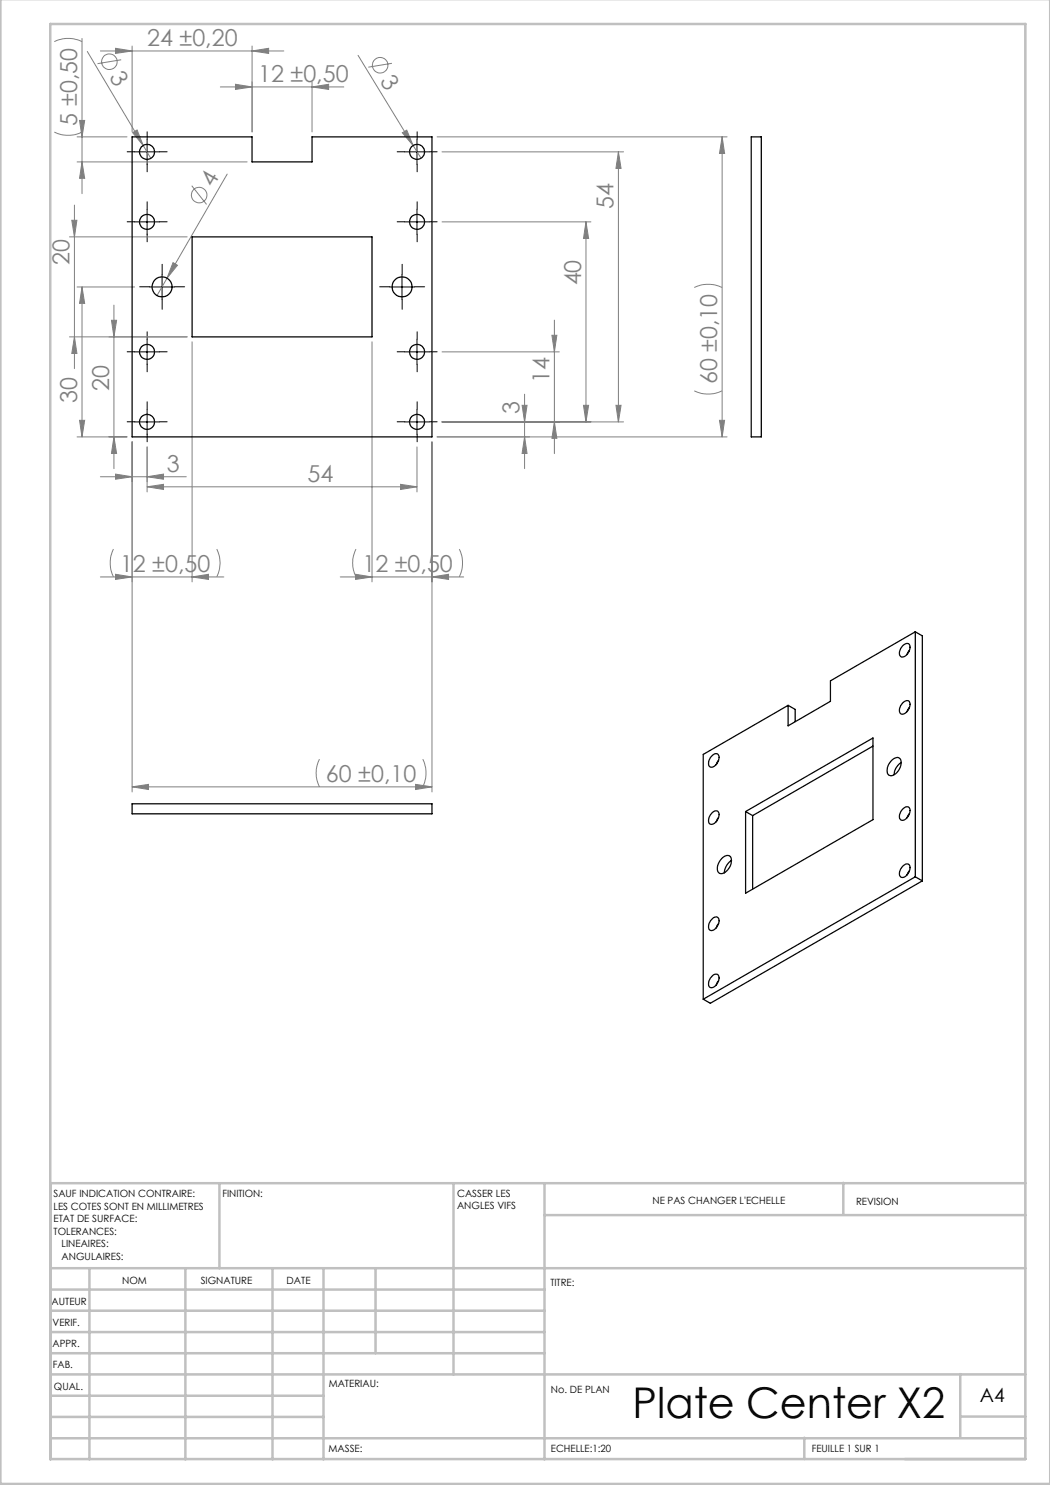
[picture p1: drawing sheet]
<svg xmlns="http://www.w3.org/2000/svg" width="210mm" height="297mm" viewBox="0 0 210 297" stroke-linecap="round" stroke-linejoin="round" font-family="sans-serif">
<g fill="none" stroke="#808080" stroke-width=".2">
<path d="M10.9 8.3a6.4 6.4 0 0 1 5.5 0M16.4 7.7v31M17.5 10.3l11.1 18.8M20.1 10.2h36.7M23.1 9.7l3.3 .5-3.3 .5zM24.2 12l-4.7 .7M26.4 9.2v17.2M44.1 17.4h24.7M47.1 16.9l3.3 .5-3.3 .5zM50.4 10.2l3.3-.5v1zM50.4 9.2v17.2M62.4 16.4v10"/>
<path d="M62.4 17.4l3.3-.5v1zM71.6 11.1l11 18M78.4 12.7l-4.7 .7M10.9 26.4a6.4 6.4 0 0 0 5.5 0M15.4 27.4h10M15.4 32.4h34M15.9 24.1h1l-.5 3.3zM16.4 32.4l.5 3.3h-1zM26.5 26.5l.9-.5 1.2 3.1zM28.6 29.1l1.6 2.6M38.3 37.1l3 3.8M45.4 34.8l-12 20.8"/>
<path d="M80.5 26.6l.9-.6 1.2 3.1zM82.6 29.1l1.6 2.5M87.4 27.4h58M88.4 30.4h36.3M123.7 30.4v54M123.7 30.4l.5 3.3h-1zM144.4 27.4l.5 3.3h-1zM144.4 27.4v60M13.9 47.4h23.5M14.4 44.1h1l-.5 3.3zM14.9 41v32.7M15.4 57.4h11.5"/>
<path d="M16.4 57.4l.5 3.3h-1zM16.4 57.4v30M33.4 55.6l-2 3.5M34.6 52.5l.9 .6-2.1 2.5zM88.4 44.4h29.8M117.2 44.4v40M117.2 44.4l.5 3.3h-1zM138.9 57.5a6.4 6.4 0 0 1 5.5 0M13.9 67.4h23.5M14.9 67.4l.5 3.3h-1zM22.3 64.1h1l-.5 3.3zM22.8 61v32.7"/>
<path d="M38.4 68.4v48M74.4 68.4v48M88.4 70.4h23.5M104.9 78.8v14.9M110.4 67.1h1l-.5 3.3zM110.9 64v26.7M138.9 78.2a6.4 6.4 0 0 0 5.5 0M15.4 87.4h10M15.9 84.1h1l-.5 3.3zM20.1 95.4h17.2M22.8 87.4l.5 3.3h-1zM23.1 94.8l3.3 .6-3.3 .4z"/>
<path d="M26.4 88.4v70M29.4 95.4l3.3-.6v1zM29.4 89.4v9M29.4 97.4h54M29.4 97.4l3.3-.5v1zM80.1 96.9l3.3 .5-3.3 .5zM83.4 89.4v9M86.4 88.4v70M87.4 87.4h58M88.4 84.4h36.3M104.4 81.1h1l-.5 3.3zM104.9 87.4l.5 3.3h-1z"/>
<path d="M110.9 84.4l.5 3.3h-1zM116.7 81.1h1l-.5 3.3zM123.2 81.1h1l-.5 3.3zM143.9 84.1h1l-.5 3.3zM20.1 115.4h24.7M22.7 109.8a6.4 6.4 0 0 0 0 5.6M23.1 114.9l3.3 .5-3.3 .5zM38.4 115.4l3.3-.5v1zM43.4 109.8a6.1 6.1 0 0 1 0 5.6M68.1 115.4h24.6M71.1 114.9l3.3 .5-3.3 .5zM71.2 109.8a6.1 6.1 0 0 0 0 5.6"/>
<path d="M86.4 115.4l3.3-.5v1zM91.9 109.8a6.4 6.4 0 0 1 0 5.6M26.4 157.4h60M26.4 157.4l3.3-.5v1zM63.9 151.8a6.1 6.1 0 0 0 0 5.6M83.1 156.9l3.3 .5-3.3 .5zM84.6 151.8a6.4 6.4 0 0 1 0 5.6"/>
<circle cx="21.9" cy="12.3" r="1.56"/>
<circle cx="76" cy="13" r="1.56"/>
<circle cx="39.8" cy="39" r="1.56"/>
</g>
<g fill="none" stroke="#000" stroke-width=".2" stroke-dasharray="15.2 1.3 1.3 1.3">
<path d="M26.9 30.4h-1.5M29.4 27.9v-1.5M29.4 32.9v1.5M31.9 30.4h1.5M80.9 30.4h-1.5M83.4 27.9v-1.5M83.4 32.9v1.5M85.9 30.4h1.5M26.9 44.4h-1.5M29.4 41.9v-1.5M29.4 46.9v1.5M29.9 57.4h-2"/>
<path d="M31.9 44.4h1.5M32.4 54.9v-2M32.4 59.9v2M34.9 57.4h2M77.9 57.4h-2M80.4 54.9v-2M80.4 59.9v2M80.9 44.4h-1.5M82.9 57.4h2M83.4 41.9v-1.5M83.4 46.9v1.5M85.9 44.4h1.5"/>
<path d="M26.9 70.4h-1.5M29.4 67.9v-1.5M29.4 72.9v1.5M31.9 70.4h1.5M80.9 70.4h-1.5M83.4 67.9v-1.5M83.4 72.9v1.5M85.9 70.4h1.5M26.9 84.4h-1.5M29.4 81.9v-1.5M29.4 86.9v1.5M31.9 84.4h1.5"/>
<path d="M80.9 84.4h-1.5M83.4 81.9v-1.5M83.4 86.9v1.5M85.9 84.4h1.5"/>
</g>
<g fill="none" stroke="#000" stroke-width=".2">
<path d="M26.9 30.4h5M29.4 27.9v5M80.9 30.4h5M83.4 27.9v5M26.9 44.4h5M29.4 41.9v5M29.9 57.4h5M32.4 54.9v5M77.9 57.4h5M80.4 54.9v5M80.9 44.4h5M83.4 41.9v5"/>
<path d="M26.9 70.4h5M29.4 67.9v5M80.9 70.4h5M83.4 67.9v5M26.9 84.4h5M29.4 81.9v5M80.9 84.4h5M83.4 81.9v5"/>
</g>
<g fill="none" stroke="#c0c0c0" stroke-width=".5">
<path d="M.1 -.1v296.9h209.9v-296.9M10.1 4.8h195v287h-195zM43.9 236.6v17M90.7 236.6v38.3M108.9 236.6v55.3M168.7 236.6v6.3M205.1 236.6h-195v55.3M10.1 253.6h195M10.1 257.9h98.8M17.9 253.6v38.3M37.1 253.6v38.3M54.5 253.6v38.3"/>
<path d="M64.7 253.6v38.3M75.1 253.6v17M108.9 243h96.2M10.1 270.6h98.8M10.1 266.4h98.8M10.1 262.1h98.8M10.1 279.1h54.6M10.1 274.9h195M192.1 274.8v12.7M10.1 287.7h195M10.1 283.4h54.6M160.9 287.5v4.3"/>
<path d="M192.1 283.3h13"/>
</g>
<g fill="#808080">
<path d="M26.5 26.5l.9-.5 1.2 3.1z"/>
<path d="M80.5 26.6l.9-.6 1.2 3.1z"/>
<path d="M34.6 52.5l.9 .6-2.1 2.5z"/>
<path d="M29.4 95.4l3.3-.6v1zM23.1 94.8l3.3 .6-3.3 .4zM38.4 115.4l3.3-.5v1zM23.1 114.9l3.3 .5-3.3 .5zM50.4 10.2l3.3-.5v1zM23.1 9.7l3.3 .5-3.3 .5z"/>
<path d="M26.4 157.4l3.3-.5v1zM83.1 156.9l3.3 .5-3.3 .5zM29.4 97.4l3.3-.5v1zM80.1 96.9l3.3 .5-3.3 .5zM47.1 16.9l3.3 .5-3.3 .5zM62.4 17.4l3.3-.5v1zM71.1 114.9l3.3 .5-3.3 .5zM86.4 115.4l3.3-.5v1z"/>
<path d="M143.9 84.1h1l-.5 3.3zM144.4 27.4l.5 3.3h-1zM116.7 81.1h1l-.5 3.3zM117.2 44.4l.5 3.3h-1zM110.9 84.4l.5 3.3h-1zM110.4 67.1h1l-.5 3.3zM123.2 81.1h1l-.5 3.3zM123.7 30.4l.5 3.3h-1zM16.4 32.4l.5 3.3h-1zM15.9 24.1h1l-.5 3.3zM14.9 67.4l.5 3.3h-1zM14.4 44.1h1l-.5 3.3z"/>
<path d="M104.4 81.1h1l-.5 3.3zM104.9 87.4l.5 3.3h-1zM16.4 57.4l.5 3.3h-1zM15.9 84.1h1l-.5 3.3zM22.3 64.1h1l-.5 3.3zM22.8 87.4l.5 3.3h-1z"/>
</g>
<g fill="none" stroke="#000" stroke-width=".25">
<path d="M26.4 27.4h24v5h12v-5h24v60h-60zM150.2 27.4h2.1v60h-2.1zM38.4 47.4h36v20h-36zM180.5 129.2a.82 .82 0 0 1 .7-.5 .82 .82 0 0 1 .8 .5 1.98 1.98 0 0 1-1.7 2.2 1.43 1.43 0 0 1 .2-2.2zM181.9 130l-.5 .9M183.1 126.4l-17 9.8v4.1l-8.5 4.9v-4.1M183.1 126.4v49M183.1 126.4l1.4 .8v49M142.5 151.1a.78 .78 0 0 1 1.1-.2 .78 .78 0 0 1 .1 1.1 1.5 1.5 0 0 1-1.7 1.3 1.75 1.75 0 0 1 .5-2.2zM143.7 152.1l-.5 .8M157.6 141.1l-16.9 9.8v48.9M157.6 141.1l1.4 .8v2.4"/>
<path d="M174.6 149.2l-24.1 13.9M178.3 152.1a1.06 1.06 0 0 1 1.9-.1 2.68 2.68 0 0 1-2.1 3.1 1.1 1.1 0 0 1-.6-1.6l.2-.6zM180.2 152.5a3.1 3.1 0 0 0-1.4 2.4M180.7 140.4a.73 .73 0 0 1 1-.3 .73 .73 0 0 1 .3 1 1.67 1.67 0 0 1-1.9 1.6 1.73 1.73 0 0 1 .6-2.3zM181.9 141.5l-.5 .8M26.4 160.8h60v2h-60zM142.5 162.5a.78 .78 0 0 1 1.1-.2 .78 .78 0 0 1 .1 1.1 1.5 1.5 0 0 1-1.7 1.4 1.76 1.76 0 0 1 .5-2.3zM143.7 163.5l-.5 .9M144.4 171.7a1.06 1.06 0 0 1 1.8-.1 2.68 2.68 0 0 1-2 3.1 1.1 1.1 0 0 1-.7-1.6zM146.3 172.1a3.1 3.1 0 0 0-1.4 2.5M149.1 162.3l25.5-14.7v16.3l-25.5 14.7zM149.1 162.3l1.4 .8"/>
<path d="M150.5 163.1v14.7M180.5 173.3a.82 .82 0 0 1 .7-.5 .82 .82 0 0 1 .8 .5 1.92 1.92 0 0 1-1.7 2.2 1.38 1.38 0 0 1 .2-2.2zM180.7 161.7a.73 .73 0 0 1 1-.3 .73 .73 0 0 1 .3 .9 1.67 1.67 0 0 1-1.9 1.7 1.72 1.72 0 0 1 .6-2.3zM181.9 174.1l-.5 .9M181.9 162.7l-.5 .8M183.1 175.4l-42.4 24.4M183.1 175.4l1.4 .8M184.5 176.2l-42.4 24.5-1.4-.9M142.5 183.7a.78 .78 0 0 1 1.1-.2 .78 .78 0 0 1 .1 1.2 1.5 1.5 0 0 1-1.7 1.3 1.75 1.75 0 0 1 .5-2.3zM142.5 195.2a.78 .78 0 0 1 1.1-.2 .78 .78 0 0 1 .1 1.1 1.5 1.5 0 0 1-1.7 1.3 1.75 1.75 0 0 1 .5-2.2zM143.7 196.1l-.5 .9M143.7 184.7l-.5 .9"/>
<circle cx="29.4" cy="30.4" r="1.5"/>
<circle cx="83.4" cy="30.4" r="1.5"/>
<circle cx="29.4" cy="44.4" r="1.5"/>
<circle cx="32.4" cy="57.4" r="2.01"/>
<circle cx="80.4" cy="57.4" r="2.01"/>
<circle cx="83.4" cy="44.4" r="1.5"/>
<circle cx="29.4" cy="70.4" r="1.5"/>
<circle cx="83.4" cy="70.4" r="1.5"/>
<circle cx="29.4" cy="84.4" r="1.49"/>
<circle cx="83.4" cy="84.4" r="1.49"/>
</g>
<text font-size="8.5" x="126.5" y="283.5">Plate Center X2</text>
<g font-size="4.7" fill="#808080">
<text x="29.4" y="9.2">24 ±0,20</text>
<text x="21.7" y="15.4" transform="rotate(59 21.7 15.4)">3</text>
<text x="51.6" y="16.3">12 ±0,50</text>
<text x="75.9" y="16.1" transform="rotate(59 75.9 16.1)">3</text>
<text x="15.4" y="25.1" transform="rotate(-90 15.4 25.1)">5 ±0,50</text>
<text x="42.6" y="37.6" transform="rotate(-60 42.6 37.6)">4</text>
<text x="122.7" y="41.7" transform="rotate(-90 122.7 41.7)">54</text>
<text x="13.9" y="53" transform="rotate(-90 13.9 53)">20</text>
<text x="116.2" y="57.1" transform="rotate(-90 116.2 57.1)">40</text>
<text x="109.9" y="76.6" transform="rotate(-90 109.9 76.6)">14</text>
<text x="143.4" y="76.9" transform="rotate(-90 143.4 76.9)">60 ±0,10</text>
<text x="15.4" y="80.5" transform="rotate(-90 15.4 80.5)">30</text>
<text x="21.8" y="78.2" transform="rotate(-90 21.8 78.2)">20</text>
<text x="103.9" y="82.7" transform="rotate(-90 103.9 82.7)">3</text>
<text x="33.4" y="94.3">3</text>
<text x="61.5" y="96.3">54</text>
<text x="24" y="114.3">12 ±0,50</text>
<text x="72.5" y="114.3">12 ±0,50</text>
<text x="65.2" y="156.3">60 ±0,10</text>
</g>
<text font-size="3.9" x="196" y="280.4">A4</text>
<g font-size="2">
<text x="10.7" y="239.5">SAUF INDICATION CONTRAIRE:</text>
<text x="44.5" y="239.5">FINITION:</text>
<text x="91.4" y="239.4">CASSER LES</text>
<text x="10.7" y="242">LES COTES SONT EN MILLIMETRES</text>
<text x="10.7" y="244.5">ETAT DE SURFACE:</text>
<text x="91.4" y="241.9">ANGLES VIFS</text>
<text x="130.5" y="240.8">NE PAS CHANGER L'ECHELLE</text>
<text x="171.2" y="241">REVISION</text>
<text x="10.7" y="247">TOLERANCES:</text>
<text x="12.3" y="249.5">LINEAIRES:</text>
<text x="12.3" y="252">ANGULAIRES:</text>
<text x="24.4" y="256.9">NOM</text>
<text x="40.1" y="256.8">SIGNATURE</text>
<text x="57.3" y="256.8">DATE</text>
<text x="110.1" y="257.1">TITRE:</text>
<text x="10.3" y="260.9">AUTEUR</text>
<text x="10.5" y="269.3">APPR.</text>
<text x="10.5" y="265.2">VERIF.</text>
<text x="10.6" y="273.6">FAB.</text>
<text x="10.8" y="278">QUAL.</text>
<text x="65.8" y="277.4">MATERIAU:</text>
<text x="110.2" y="278.5">No. DE PLAN</text>
<text x="65.7" y="290.4">MASSE:</text>
<text x="110.2" y="290.5">ECHELLE:1:20</text>
<text x="162.4" y="290.4">FEUILLE 1 SUR 1</text>
</g>
</svg>
